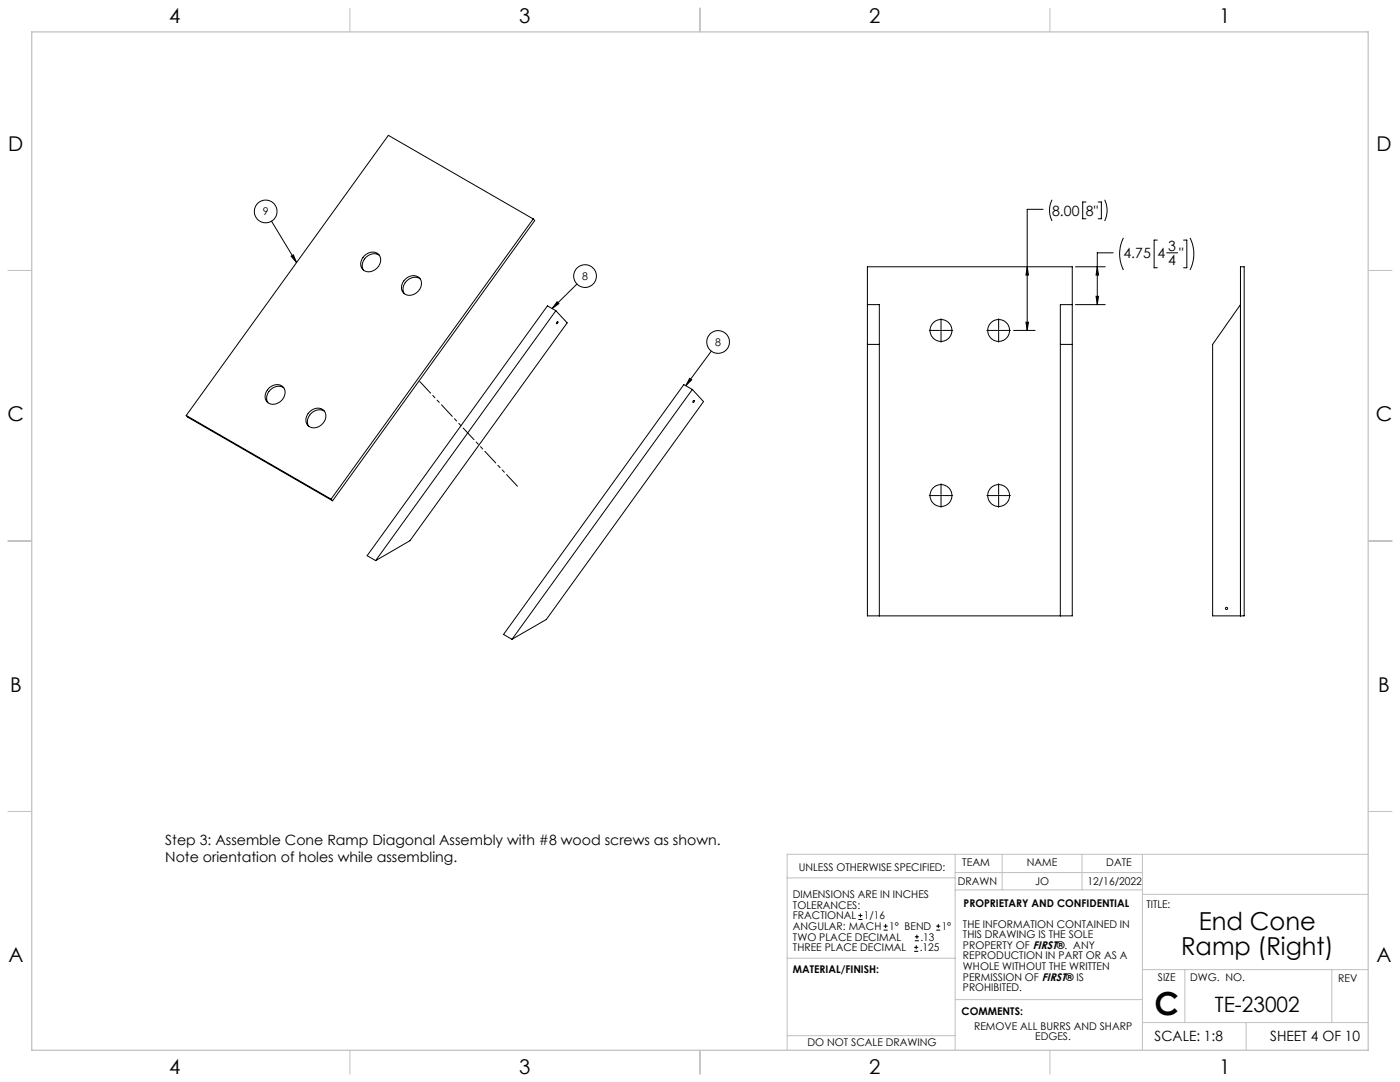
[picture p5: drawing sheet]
<svg xmlns="http://www.w3.org/2000/svg" width="559mm" height="432mm" viewBox="0 0 559 432" stroke-linecap="round" stroke-linejoin="round" font-family="sans-serif">
<g fill="none" stroke="#c0c0c0" stroke-width=".4">
<path d="M139.7 3.2v9.5M279.4 3.2v9.5M419.1 3.2v9.5M3.1 107.9h9.6M546.1 107.9h9.5M3.1 215.9h9.6M546.1 215.9h9.5M3.1 323.8h9.6M546.1 323.8h9.5M314.2 350.3h67M381.2 340.9v78.2M381.2 355.1h74.8"/>
<path d="M381.2 348.2h74.8M400 340.9v14.2M431.9 340.9v14.2M456 340.9v78.2M456 356.9h90.1M546.1 340.9h-231.9v78.2M314.2 382.4h67.2M381.2 398.9h74.8M456 387h90.1M472.9 387v21.1M531.6 387v21.1M139.7 419.1v9.6"/>
<path d="M279.4 419.1v9.6M314.2 413.3h67M419.1 419.1v9.6M456 408.1h90.1M497.4 408.1v11"/>
</g>
<path d="M12.7 12.7h533.4v406.4h-533.4z" fill="none" stroke="#c0c0c0" stroke-width=".5"/>
<g fill="none" stroke="#000" stroke-width=".4">
<path d="M419.9 79.7a9.5 9.5 0 0 0 0 8.5M440.9 79.7a9.5 9.5 0 0 1 0 8.5M108.4 88.3l10 16.5M212.8 87.4l-80.6 111.8M212.8 87.4l-57.8-33.4-80.7 111.8M212.8 87.4l.6 .6-80.6 111.8M416.3 83.5h-6.3v48.4M433.5 80.6h-1.3v6.7h1.3M438.3 80.6h1.3v6.7h-1.3M448.4 94.9a14.3 14.3 0 0 0 0 12.8M461.9 95.8h-1.2v11.1h1.2M472.4 95.8h1.3v11.1h-1.3"/>
<path d="M475 94.9a14.3 14.3 0 0 1 0 12.8M116.2 102.2l.9-.5 1.3 3.1zM145.1 102.4a3.8 3.8 0 0 1 6.7 .5 4.7 4.7 0 0 1-1.9 4.6 4.7 4.7 0 0 1-4.9 .2 3.8 3.8 0 0 1 .1-5.3zM151.4 101.9a4.6 4.6 0 0 0-5.2 .7 4.6 4.6 0 0 0-1.1 5.2M161.7 111.5a3.6 3.6 0 0 1 3.6-1.5 3.6 3.6 0 0 1 2.9 2.6 4.6 4.6 0 0 1-2.2 4.4 4.6 4.6 0 0 1-5-.1 4 4 0 0 1 .7-5.4zM167.7 111.3a4.6 4.6 0 0 0-5.2 .7 4.6 4.6 0 0 0-1.1 5.2M230.3 113.3l-9.9 9.8M346.2 106.5h81.8v139.3h-81.8zM410 106.5l.5 3.3h-1zM429.3 106.5h11.8M437.5 118.3h1l-.5 3.3zM438 106.5l.5 3.3h-1z"/>
<path d="M444.3 100.9h-6.3v20.7M465.7 100.9h4.3M221.9 124l-72 99.7M221.9 124l4.5 4.8-62.8 87-13.7 7.9M221.9 124l-3.4-1.9-72 99.7 3.4 1.9M222.3 128.5l.4-.1v.4l-.5 .4zM222.4 120.4l.7 .8-2.7 1.9zM346.2 121.6h4.8v124.2M346.2 137.4h4.8M370.9 131.9h4.1M375.3 131.9h.6M375.6 127.2v4"/>
<path d="M375.6 131.6v.6M375.6 132.5v4.1M376.2 131.9h4.1M393.9 131.9h4.1M398.3 131.9h.6M398.6 127.2v4M398.6 131.6v.6M398.6 132.5v4.1M399.2 131.9h4.1M404.6 131.9h8.6M409.5 128.6h1l-.5 3.3zM423.2 137.4h4.8"/>
<path d="M428 121.6h-4.8v124.2M429.3 121.6h11.8M495.1 121.6l-11.1 15.8v108.4h12.6v-139.3h-1.5v139.3M107.6 154.7a3.5 3.5 0 0 1 3.7-1.2 3.5 3.5 0 0 1 2.5 3 4.6 4.6 0 0 1-7.2 3.9 4.1 4.1 0 0 1 1-5.7zM113.3 154.8a4.6 4.6 0 0 0-5.3 .7 4.6 4.6 0 0 0-1.1 5.2M275.3 151l.8 .6-2.4 2.3zM276.3 155.4l-71.9 99.7M276.3 155.4l4.5 4.9-62.7 86.9-13.7 7.9M276.3 155.4l-3.4-1.9-71.9 99.7 3.4 1.9M276.7 159.9l.5 .2-.5 .6zM283.9 140.1l-10.2 13.8M74.3 165.8l.6 .7 57.9 33.3"/>
<path d="M74.3 165.8l57.9 33.4M123.6 164.4a3.6 3.6 0 0 1 3.6-1.5 3.6 3.6 0 0 1 2.8 2.6 4.6 4.6 0 0 1-2.2 4.4 4.6 4.6 0 0 1-4.9-.1 3.9 3.9 0 0 1 .7-5.4zM129.5 164.2a4.6 4.6 0 0 0-5.2 .7 4.6 4.6 0 0 0-1.1 5.2M132.2 199.2l.6 .6M370.9 197.8h4.1M375.3 197.8h.6M375.6 193.1v4M375.6 197.4v.7M375.6 198.4v4.1M376.2 197.8h4.1M393.9 197.8h4.1M398.3 197.8h.6"/>
<path d="M398.6 193.1v4M398.6 197.4v.7M398.6 198.4v4.1M399.2 197.8h4.1M342.6 367h1.6M342.6 365.4h1.6M343.4 364.6v1.5M352.7 371.2h1.6M352.7 369.6h1.6M353.5 368.8v1.6M364.9 379.7h1.6M364.9 378.1h1.6"/>
<path d="M365.2 375.4h1.6M365.2 373.8h1.6M365.7 377.3v1.5M366 373v1.6M373.7 371.2h1.6M373.7 369.6h1.6M374.5 368.8v1.6"/>
<circle cx="106" cy="84.4" r="4.5"/>
<circle cx="233.5" cy="110.2" r="4.5"/>
<circle cx="286.6" cy="136.5" r="4.5"/>
<circle cx="375.6" cy="131.9" r="4.4"/>
<circle cx="398.6" cy="131.9" r="4.4"/>
<circle cx="375.6" cy="197.8" r="4.4"/>
<circle cx="398.6" cy="197.8" r="4.4"/>
<circle cx="489.6" cy="242.8" r=".44"/>
</g>
<path d="M206.8 194.3l-39.5-42.3" fill="none" stroke="#000" stroke-width=".4" stroke-dasharray="6.3 1.3 1.3 1.3 1.3 1.3" stroke-dashoffset="-.4"/>
<g fill="#000">
<path d="M116.2 102.2l.9-.5 1.3 3.1zM222.4 120.4l.7 .8-2.7 1.9zM275.3 151l.8 .6-2.4 2.3z"/>
<path d="M409.5 128.6h1l-.5 3.3zM410 106.5l.5 3.3h-1zM437.5 118.3h1l-.5 3.3zM438 106.5l.5 3.3h-1z"/>
</g>
<text font-size="12.7" x="460.9" y="405.2">C</text>
<g font-size="9.9">
<text x="478.5" y="371.2">End Cone</text>
<text x="471.4" y="381.1">Ramp (Right)</text>
</g>
<text font-size="8.5" x="484.9" y="404">TE-23002</text>
<g font-size="8.1">
<text x="67.6" y="9.3">4</text>
<text x="207.3" y="9.3">3</text>
<text x="347" y="9.3">2</text>
<text x="486.7" y="9.3">1</text>
<text x="3.3" y="60.1">D</text>
<text x="549.4" y="60.1">D</text>
<text x="3" y="168">C</text>
<text x="549.1" y="168">C</text>
<text x="4" y="276">B</text>
<text x="550.1" y="276">B</text>
<text x="3.3" y="383.9">A</text>
<text x="549.4" y="383.9">A</text>
<text x="67.6" y="428.4">4</text>
<text x="207.3" y="428.4">3</text>
<text x="347" y="428.4">2</text>
<text x="486.7" y="428.4">1</text>
</g>
<g font-size="5.6">
<text x="419.9" y="86.1">8.00</text>
<text x="433.5" y="86.1">8&quot;</text>
<text x="466.3" y="100">3</text>
<text x="448.4" y="103.1">4.75</text>
<text x="462" y="103.1">4</text>
<text x="466.3" y="105.6">4</text>
<text x="470.7" y="103.1">&quot;</text>
<text x="65.9" y="337.4">Step 3: Assemble Cone Ramp Diagonal Assembly with #8 wood screws as shown.</text>
<text x="65.9" y="344">Note orientation of holes while assembling.</text>
<text x="460.9" y="415.2">SCALE: 1:8</text>
<text x="507" y="415.2">SHEET 4 OF 10</text>
</g>
<g font-size="4.2">
<text x="104.9" y="85.9">9</text>
<text x="232.4" y="111.7">8</text>
<text x="285.5" y="138">8</text>
<text x="318.8" y="347.7">UNLESS OTHERWISE SPECIFIED:</text>
<text x="384.1" y="345.5">TEAM</text>
<text x="409.9" y="345.7">NAME</text>
<text x="441.6" y="345.7">DATE</text>
<text x="382.3" y="353.3">DRAWN</text>
<text x="413.2" y="353.3">JO</text>
<text x="434" y="353.3">12/16/2022</text>
<text x="316.5" y="358.5">DIMENSIONS ARE IN INCHES</text>
<text x="316.5" y="362.7">TOLERANCES:</text>
<text x="384.6" y="361.9">PROPRIETARY AND CONFIDENTIAL</text>
<text x="457.6" y="362.3">TITLE:</text>
<text x="316.5" y="371.2">ANGULAR: MACH</text>
<text x="316.5" y="366.9">FRACTIONAL</text>
<text x="344.8" y="366.9">1/16</text>
<text x="354.9" y="371.2">1° BEND</text>
<text x="375.9" y="371.2">1°</text>
<text x="384.4" y="370.2">THE INFORMATION CONTAINED IN</text>
<text x="316.5" y="375.4">TWO PLACE DECIMAL</text>
<text x="367.4" y="375.4">.13</text>
<text x="384.4" y="374.4">THIS DRAWING IS THE SOLE</text>
<text x="316.5" y="379.6">THREE PLACE DECIMAL</text>
<text x="367.1" y="379.6">.125</text>
<text x="384.4" y="378.6">PROPERTY OF FIRST®. ANY</text>
<text x="384.4" y="382.9">REPRODUCTION IN PART OR AS A</text>
<text x="316.5" y="388.4">MATERIAL/FINISH:</text>
<text x="384.4" y="387.1">WHOLE WITHOUT THE WRITTEN</text>
<text x="384.4" y="391.3">PERMISSION OF FIRST® IS</text>
<text x="384.4" y="395.6">PROHIBITED.</text>
<text x="462.2" y="391.3">SIZE</text>
<text x="475.1" y="391.3">DWG. NO.</text>
<text x="534.1" y="391.8">REV</text>
<text x="383.8" y="405.1">COMMENTS:</text>
<text x="388.8" y="410.9">REMOVE ALL BURRS AND SHARP</text>
<text x="322.3" y="417.6">DO NOT SCALE DRAWING</text>
<text x="413.2" y="415.2">EDGES.</text>
</g>
</svg>
